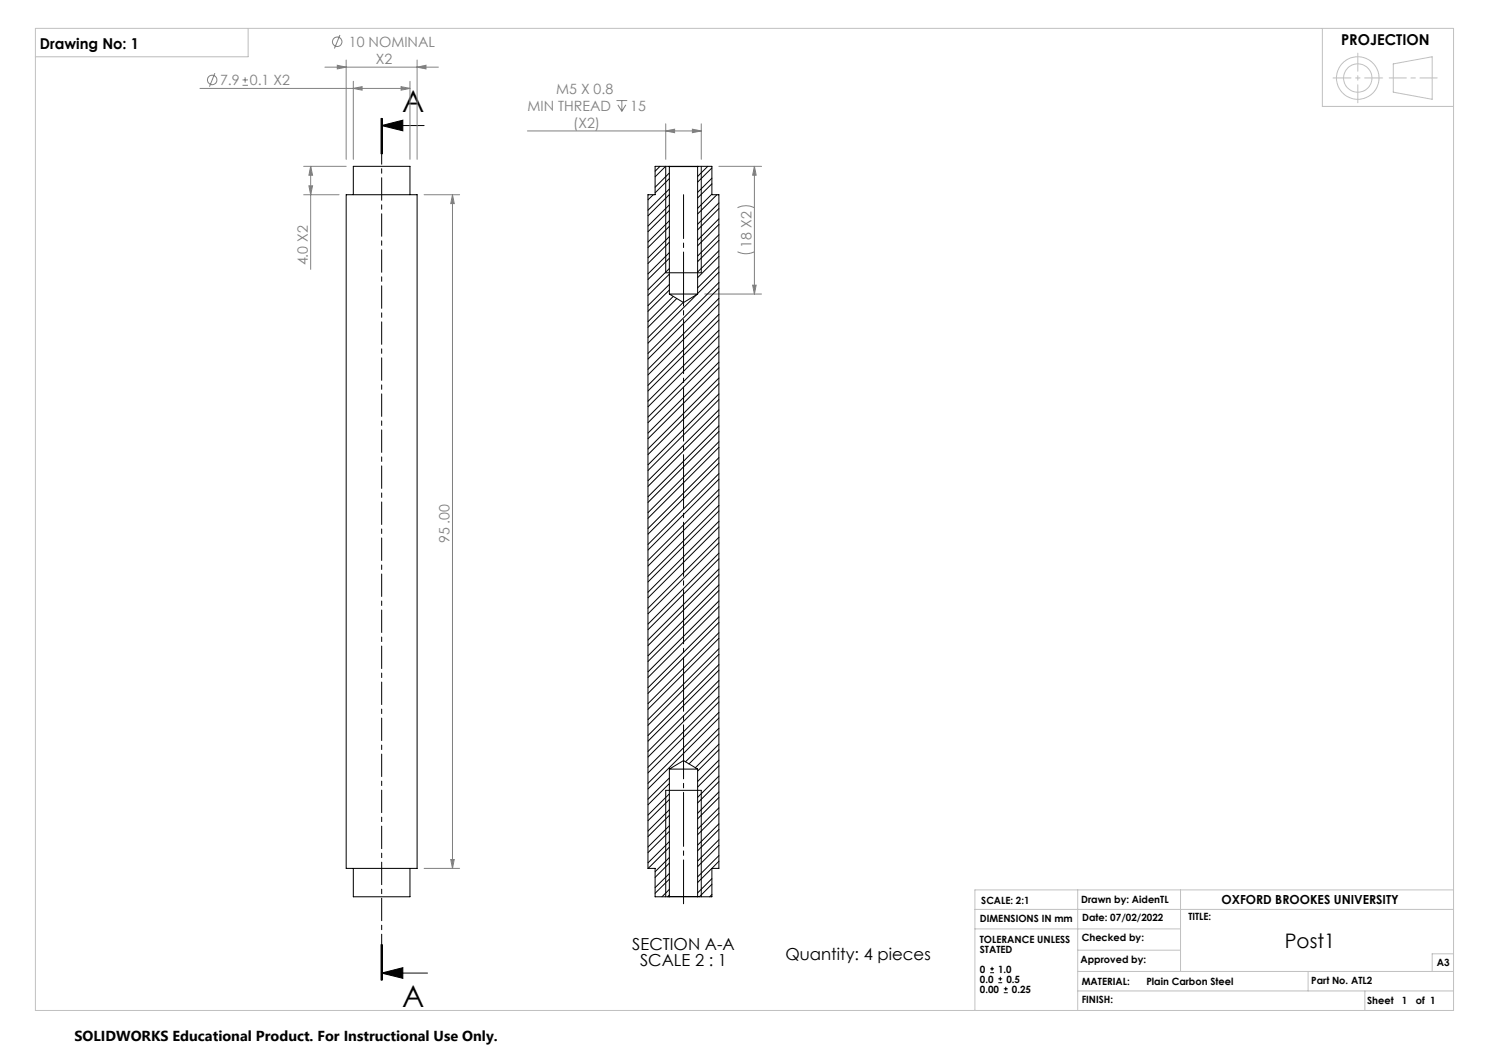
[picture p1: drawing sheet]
<svg xmlns="http://www.w3.org/2000/svg" width="420mm" height="297mm" viewBox="0 0 420 297" stroke-linecap="round" stroke-linejoin="round" font-family="sans-serif">
<g fill="none" stroke="#808080" stroke-width=".28">
<path d="M91.7 18.9h31.9M95.1 18.4l2.5 .5-2.5 .5zM95.9 9.9l-1.6 3.8M97.6 16.9v28M117.7 18.9l2.5-.5v1zM117.7 16.9v28M56.4 24.9h59.2M60.6 20.6l-1.5 3.8M68.4 24.1h1.5M68.4 22.5h1.5M69.1 21.8v1.5M99.7 24.9l2.4-.5v1z"/>
<path d="M99.7 22.9v22M113.1 24.4l2.5 .5-2.5 .5zM115.6 22.9v22M148.8 36.9h49M173.9 28.4h3M174.3 29.6l1.1 1.8M175.4 28.4v3M176.5 29.6l-1.1 1.8M187.8 36.9l2.5-.5v1zM187.8 34.9v10M195.3 36.4l2.5 .5-2.5 .5zM197.8 34.9v10"/>
<path d="M85.7 46.9h11.9M85.7 54.9h9.9M87.1 52.4h1.1l-.6 2.5zM87.6 46.9l.6 2.5h-1.1zM87.6 46.9v29.1M119.6 54.9h10M127.6 54.9l.5 2.5h-1zM127.6 54.9v190M202.8 46.9h12M208 58.6l2.3-.6 1.3 .1 1.2 .5M212.8 46.9v36M212.8 46.9l.5 2.5h-1z"/>
<path d="M208 71l2.3 .6 .9-.1 1.6-.5M198.8 82.9h16M212.3 80.4h1l-.5 2.5zM119.6 244.9h10M127.1 242.4h1l-.5 2.5z"/>
<circle cx="95.1" cy="11.8" r="1.34"/>
<circle cx="59.8" cy="22.5" r="1.33"/>
</g>
<g fill="none" stroke="#000" stroke-width=".28">
<path d="M107.5 33.4v10M107.6 35.4l6-1.5v3zM107.6 35.4h12M107.7 33.4v10M107.8 33.4v10M187.8 46.9v30h10v-30M187.8 252.9v-30h10v30M107.5 266.4v10M107.6 274.5l6-1.6v3zM107.6 274.5h13M107.7 266.4v10M107.8 266.4v10z"/>
<path d="M279.3 274.4h1.1M279.3 273.3h1.1M279.8 272.7v1.1M281.6 277.2h1.1M281.6 276.1h1.1M282.2 275.5v1.1M283.1 280h1.2M283.1 278.9h1.2M283.7 278.3v1.1"/>
</g>
<g fill="none" stroke="#c0c0c0" stroke-width=".28">
<path d="M10 8h400v277h-400zM70 8v8h-60M373 8v22h37M393 18l11-2v12l-11-2zM275 256.5h135M304 251v34M333 251v23M410 251h-135v34M275 262h58M304 274h106M304 279.5h106M304 268h29"/>
<path d="M369 274v5.5M385 279.5v5.5M410 269h-6v5"/>
<circle cx="383" cy="22" r="6"/>
<circle cx="383" cy="22" r="4"/>
</g>
<path d="M192.8 54.9v200" fill="none" stroke="#000" stroke-width=".28" stroke-dasharray="15.2 1.3 1.3 1.3" stroke-dashoffset="2.9"/>
<path d="M107.7 33.4v243" fill="none" stroke="#000" stroke-width=".28" stroke-dasharray="6.3 1.3 1.3 1.3" stroke-dashoffset="3.6"/>
<path d="M383 15v14M390 22h-14" fill="none" stroke="#c0c0c0" stroke-width=".28" stroke-dasharray="15.2 1.3 1.3 1.3" stroke-dashoffset="10.1"/>
<path d="M391.8 22h13.6" fill="none" stroke="#c0c0c0" stroke-width=".28" stroke-dasharray="15.2 1.3 1.3 1.3" stroke-dashoffset="10.4"/>
<path d="M107.6 35.4l6-1.5v3zM107.6 274.5l6-1.6v3z" fill="#000"/>
<g fill="#808080">
<path d="M187.8 36.9l2.5-.5v1zM195.3 36.4l2.5 .5-2.5 .5z"/>
<path d="M212.3 80.4h1l-.5 2.5zM212.8 46.9l.5 2.5h-1z"/>
<path d="M95.1 18.4l2.5 .5-2.5 .5zM117.7 18.9l2.5-.5v1z"/>
<path d="M113.1 24.4l2.5 .5-2.5 .5zM99.7 24.9l2.4-.5v1z"/>
<path d="M127.1 242.4h1l-.5 2.5zM127.6 54.9l.5 2.5h-1zM87.1 52.4h1.1l-.6 2.5zM87.6 46.9l.6 2.5h-1.1z"/>
</g>
<g fill="none" stroke="#000" stroke-width=".28">
<path d="M97.6 54.9h20.1v190h-20.1zM99.7 54.9v-8h15.9v8M184.3 54.9l-1.5 1.5M186.2 46.9l-1.4 1.4M187.7 46.9l-2.9 3M188.7 46.9h8.1M188.7 46.9h-3.9v8h-2v190h2v8h3.9M188.7 46.9l.1 .1M188.8 47h8M188.8 47v35.9M188.8 50.4l-4 4M188.8 54.9l-6 6"/>
<path d="M188.8 59.4l-6 6M188.8 48.8l-4 4M188.8 53.3l-6 6M188.8 57.8l-6 6M196.8 47v35.9M196.8 46.9h4v8h2v190h-2v8h-4M196.8 46.9v.1M199.6 46.9l-2.8 2.9M200.8 47.4l-4 4M200.8 51.9l-4 3.9M200.8 50.3l-4 4M200.8 54.7l-4 4.1"/>
<path d="M202.2 54.9l-5.4 5.5M202.8 58.8l-6 6M202.8 57.3l-6 5.9M188.8 63.8l-6 6M188.8 68.3l-6 6M188.8 72.8l-6 6M188.8 77.3l-6 6M188.8 62.3l-6 6M188.8 66.7l-6 6M188.8 71.3l-6 6M188.8 75.7l-6 6M202.8 63.3l-6 6"/>
<path d="M202.8 67.8l-6 6M202.8 72.3l-6 6M202.8 76.8l-6 6M202.8 61.7l-6 6M202.8 66.2l-6 6M202.8 70.7l-6 6M202.8 75.2l-6 6M202.8 79.7l-20 20M188.8 82.9h8M188.8 82.9l4 2.4 4-2.4M188.8 81.8l-6 6M188.8 80.2l-6 6"/>
<path d="M189.9 83.6l-7.1 7.1M190.9 84.2l-8.1 8.1M192.7 85.3l-9.9 9.9M196.5 83.1l-13.7 13.7M202.8 81.3l-20 20M202.8 85.8l-20 20M202.8 90.3l-20 20M202.8 94.8l-20 20M202.8 99.2l-20 20M202.8 84.2l-20 20M202.8 88.7l-20 20M202.8 93.2l-20 20"/>
<path d="M202.8 97.6l-20 20M202.8 103.7l-20 20.1M202.8 108.2l-20 20M202.8 112.7l-20 20M202.8 117.2l-20 20M202.8 102.2l-20 20M202.8 106.6l-20 20M202.8 111.1l-20 20M202.8 115.6l-20 20M202.8 121.7l-20 20M202.8 126.2l-20 20M202.8 130.7l-20 20"/>
<path d="M202.8 135.2l-20 19.9M202.8 139.7l-20 20M202.8 120.1l-20 20M202.8 124.6l-20 20M202.8 129.1l-20 20M202.8 133.6l-20 20M202.8 138.1l-20 20M202.8 144.1l-20 20M202.8 148.6l-20 20M202.8 153.1l-20 20M202.8 157.6l-20 20M202.8 142.6l-20 20"/>
<path d="M202.8 147l-20 20M202.8 151.5l-20 20.1M202.8 156l-20 20M202.8 162.1l-20 20M202.8 166.6l-20 20M202.8 171.1l-20 20M202.8 175.6l-20 20M202.8 160.5l-20 20M202.8 165l-20 20M202.8 169.5l-20 20M202.8 174l-20 20M202.8 178.5l-20 20"/>
<path d="M202.8 180.1l-20 20M202.8 184.6l-20 20M202.8 189.1l-20 20M202.8 193.5l-20 20M202.8 198l-20 20M202.8 183l-20 20M202.8 187.5l-20 20M202.8 191.9l-20 20M202.8 196.4l-20 20M188.8 216.9h8M188.8 216.9l4-2.4 4 2.4M188.8 216.9v36"/>
<path d="M188.8 219.4l-6 6M196.8 216.9v36M202.8 202.5l-20 20M202.8 207l-8.5 8.5M202.8 211.5l-6 6M202.8 216l-6 6M202.8 200.9l-20 20M202.8 205.4l-9.4 9.5M202.8 209.9l-6.7 6.6M202.8 214.4l-6 6M202.8 218.9l-6 6M188.8 221l-6 6"/>
<path d="M188.8 225.5l-6 6M188.8 230l-6 6M188.8 234.5l-6 6M188.8 239l-6 5.9M188.8 223.9l-6 6M188.8 228.4l-6 6M188.8 232.9l-6 6M188.8 237.4l-6 6M202.8 220.5l-6 6M202.8 225l-6 6M202.8 229.4l-6 6M202.8 234l-6 6"/>
<path d="M202.8 238.4l-6 6M202.8 223.4l-6 6M202.8 227.9l-6 6M202.8 232.4l-6 6M202.8 236.9l-6 5.9M99.7 244.9v8h15.9v-8M188.7 252.9h8.1M188.8 252.9h8M188.8 252.9h-.1M188.8 243.4l-4 4.1M188.8 248l-4 4M188.8 252.4l-.5 .5"/>
<path d="M188.8 241.9l-4 4M188.8 246.4l-4 4M188.8 250.9l-2.1 2M196.8 252.9h.1M200.8 249.4l-3.5 3.5M200.8 247.8l-4 4M200.8 252.3l-.6 .6M202.8 242.9l-6 6M202.8 241.3l-6 6"/>
</g>
<g font-size="8.5">
<text x="113.5" y="31.5">A</text>
<text x="113.5" y="284.1">A</text>
</g>
<text font-size="5.6" x="362.4" y="267.3">Post1</text>
<g font-size="4.7">
<text x="178.4" y="268">SECTION A-A</text>
<text x="180.5" y="272.5">SCALE 2 : 1</text>
<text x="221.5" y="270.8">Quantity: 4 pieces</text>
</g>
<g font-size="4.2">
<text x="11.3" y="13.8">Drawing No: 1</text>
<text x="378.3" y="12.6">PROJECTION</text>
</g>
<text font-size="4.1" x="21" y="293.7">SOLIDWORKS Educational Product. For Instructional Use Only.</text>
<g font-size="4" fill="#808080">
<text x="98.4" y="13.2">10 NOMINAL</text>
<text x="62.1" y="24">7.9</text>
<text x="70.5" y="24">0.1 X2</text>
<text x="106" y="18">X2</text>
<text x="156.9" y="26.5">M5 X 0.8</text>
<text x="148.8" y="31.2">MIN THREAD</text>
<text x="177.8" y="31.2">15</text>
<text x="161.7" y="36">(X2)</text>
<text x="211.9" y="69.9" transform="rotate(-90 211.9 69.9)">18 X2</text>
<text x="86.8" y="74.9" transform="rotate(-90 86.8 74.9)">4.0 X2</text>
<text x="126.8" y="153.2" transform="rotate(-90 126.8 153.2)">95 .00</text>
</g>
<text font-size="3.5" x="344.5" y="255.1">OXFORD BROOKES UNIVERSITY</text>
<g font-size="2.8">
<text x="276.8" y="254.9">SCALE: 2:1</text>
<text x="305" y="254.7">Drawn by: AidenTL</text>
<text x="276.4" y="259.9">DIMENSIONS IN mm</text>
<text x="305.3" y="259.8">Date: 07/02/2022</text>
<text x="335.2" y="259.6">TITLE:</text>
<text x="276.4" y="265.9">TOLERANCE UNLESS</text>
<text x="276.4" y="268.7">STATED</text>
<text x="305.1" y="265.5">Checked by:</text>
<text x="276.4" y="274.3">0</text>
<text x="281.6" y="274.3">1.0</text>
<text x="304.8" y="271.7">Approved by:</text>
<text x="405.3" y="272.6">A3</text>
<text x="276.4" y="280">0.00</text>
<text x="276.4" y="277.1">0.0</text>
<text x="283.9" y="277.1">0.5</text>
<text x="285.4" y="280">0.25</text>
<text x="305.1" y="277.8">MATERIAL:</text>
<text x="323.4" y="277.8">Plain Carbon Steel</text>
<text x="369.9" y="277.5">Part No. ATL2</text>
<text x="305.1" y="282.9">FINISH:</text>
<text x="385.6" y="283.2">Sheet</text>
<text x="395.5" y="283.2">1</text>
<text x="399.3" y="283.2">of 1</text>
</g>
</svg>
